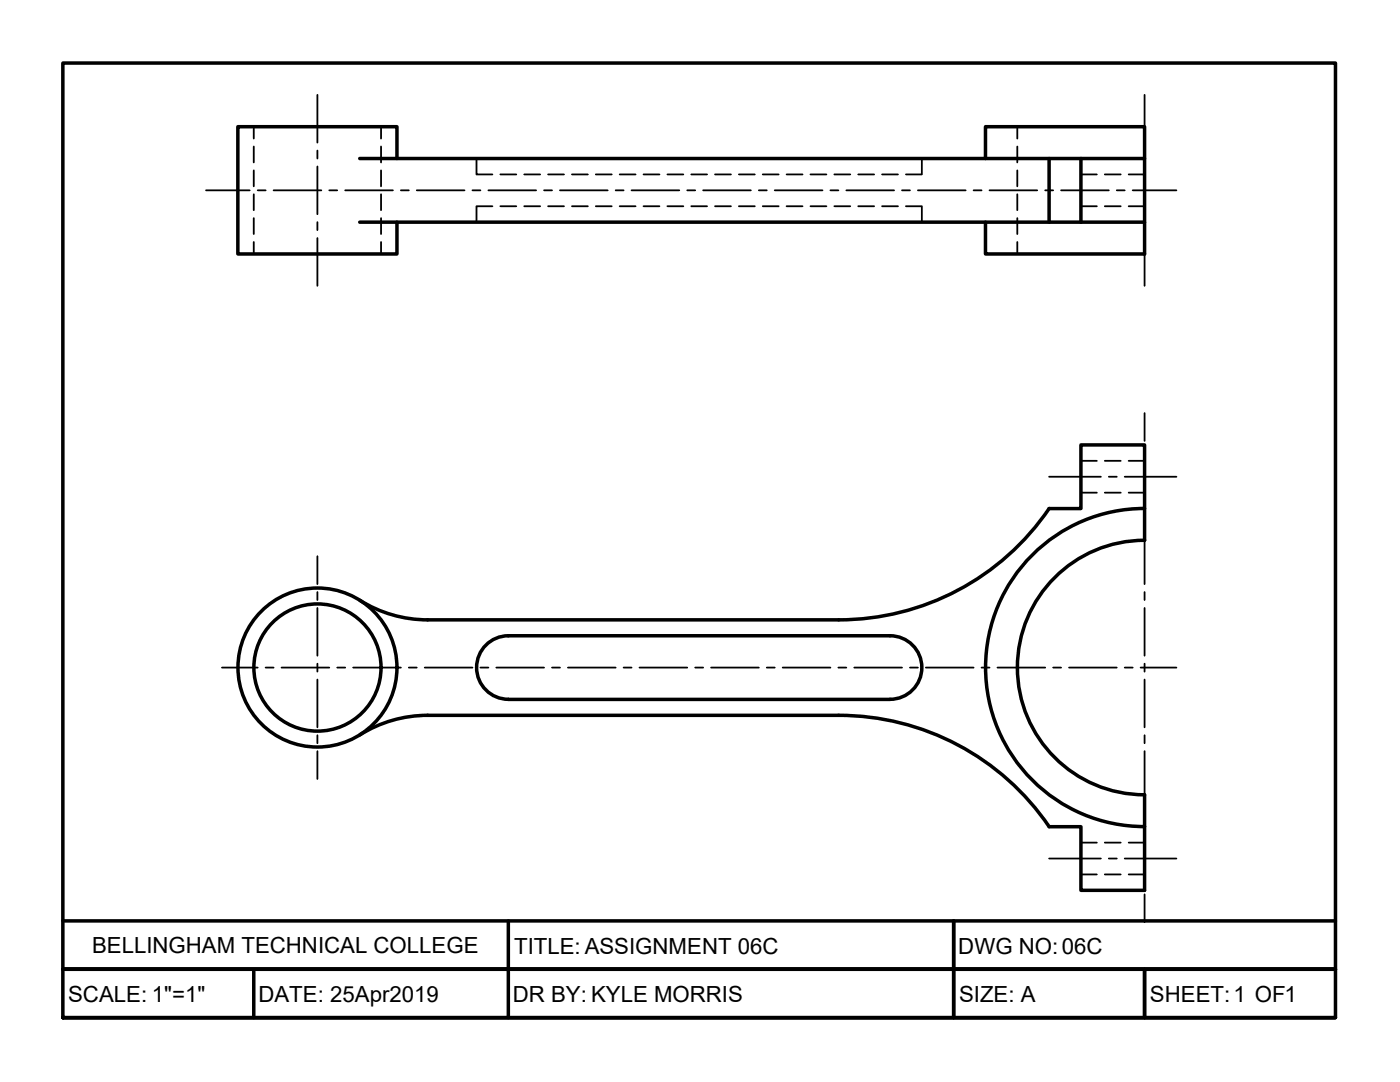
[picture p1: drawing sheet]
<svg xmlns="http://www.w3.org/2000/svg" width="279mm" height="216mm" viewBox="0 0 279 216" stroke-linecap="round" stroke-linejoin="round" font-family="sans-serif">
<!-- layer: TitleBox -->
<path d="M12.5 183.8h254M50.6 193.4v9.7M101.4 183.8v19.3M190.3 183.8v19.3zM228.4 193.4v9.7M266.5 193.4h-254h254M12.5 203.1v-190.5h254v190.5h-254h254" fill="none" stroke="#000" stroke-width=".7"/>
<!-- layer: Object -->
<g fill="none" stroke="#000" stroke-width=".7">
<path d="M71.8 31.6h156.6M79.2 31.6v-6.3h-31.7v25.4h31.7v-6.4M196.7 31.6v-6.3h31.7v25.4h-31.7v-6.4M209.4 31.6v12.7M215.7 31.6v12.7M71.8 44.3h156.6M71.8 119.8a25.4 25.4 0 0 0 13.5 3.9M209.4 101.5h6.3v-12.7h12.7v19a25.4 25.4 0 0 0-25.4 25.4 25.4 25.4 0 0 0 25.4 25.4v19.1h-12.7v-12.7h-6.3M209.4 101.5a50.8 50.8 0 0 1-42 22.2h-82.1M228.4 101.5a31.7 31.7 0 0 0-31.7 31.7 31.7 31.7 0 0 0 31.7 31.7M97 128.7a6.3 6.3 0 0 1 4.4-1.8h76.2a6.3 6.3 0 0 1 6.4 6.3 6.3 6.3 0 0 1-6.4 6.3h-76.1a6.3 6.3 0 0 1-5.9-3.9 6.3 6.3 0 0 1 1.4-6.9zM85.3 142.7h82.1a50.8 50.8 0 0 1 42 22.3"/>
<path d="M85.3 142.7a25.4 25.4 0 0 0-13.5 3.9"/>
<circle cx="63.4" cy="133.2" r="15.9"/>
<circle cx="63.4" cy="133.2" r="12.7"/>
</g>
<!-- layer: Center -->
<g fill="none" stroke="#000" stroke-width=".36">
<path d="M63.3 18.9v9.6M228.4 18.9v9.6M41.1 38h8.7M51.4 38h1.6M54.6 38h9.5M63.3 30v1.6M63.3 33.2v9.5M65.7 38h1.6M68.9 38h9.5M80 38h1.6M83.2 38h9.5M94.3 38h1.6"/>
<path d="M97.5 38h9.5M108.6 38h1.6M111.8 38h9.5M122.9 38h1.6M126 38h9.6M137.2 38h1.5M140.3 38h9.6M151.4 38h1.6M154.6 38h9.5M165.7 38h1.6M168.9 38h9.5M180 38h1.6"/>
<path d="M183.2 38h9.5M194.3 38h1.6M197.5 38h9.5M208.6 38h1.6M211.8 38h9.5M222.9 38h1.6M226.1 38h8.7M228.4 30v1.6M228.4 33.2v9.5M63.3 44.3v1.6M63.3 47.5v9.5M228.4 44.3v1.6"/>
<path d="M228.4 47.5v9.5M209.4 95.1h10.3M221.3 95.1h1.6M224.5 95.1h10.3M228.4 82.4v5.6M228.4 89.6v1.6M228.4 92.7v9.6M63.3 111v5.6M63.3 118.1v1.6M228.4 103.9v1.5M228.4 107v9.6M228.4 118.1v1.6"/>
<path d="M44.3 133.2h7.1M53 133.2h1.6M56.2 133.2h9.5M63.3 121.3v9.5M63.3 132.4v1.6M63.3 135.6v9.5M67.3 133.2h1.6M70.5 133.2h9.5M81.6 133.2h1.6M84.8 133.2h9.5M95.9 133.2h1.6M99.1 133.2h9.5"/>
<path d="M110.2 133.2h1.6M113.3 133.2h9.6M124.5 133.2h1.5M127.6 133.2h9.6M138.7 133.2h1.6M141.9 133.2h9.5M153 133.2h1.6M156.2 133.2h9.5M167.3 133.2h1.6M170.5 133.2h9.5M181.6 133.2h1.6M184.8 133.2h9.5"/>
<path d="M195.9 133.2h1.6M199.1 133.2h9.5M210.2 133.2h1.6M213.4 133.2h9.5M224.5 133.2h1.6M227.6 133.2h7.2M228.4 121.3v9.5M228.4 132.4v1.6M228.4 135.6v9.5M63.3 146.7v1.6M63.3 149.9v5.5M228.4 146.7v1.6"/>
<path d="M228.4 149.9v9.5M209.4 171.3h10.3M221.3 171.3h1.6M224.5 171.3h10.3M228.4 161v1.6M228.4 164.2v9.5M228.4 175.3v1.6M228.4 178.5v5.5"/>
</g>
<!-- layer: Hidden -->
<g fill="none" stroke="#000" stroke-width=".36">
<path d="M50.6 25.3v2.4M50.6 29.2v3.2M50.6 34v3.2M50.6 38.8v3.1M76 25.3v2.4M76 29.2v3.2M76 34v3.2M76 38.8v3.1M95.1 31.6v3.2h3.2M99.9 34.8h3.1M104.6 34.8h3.2M109.4 34.8h3.2"/>
<path d="M114.1 34.8h3.2M118.9 34.8h3.2M123.7 34.8h3.1M128.4 34.8h3.2M133.2 34.8h3.2M138 34.8h3.1M142.7 34.8h3.2M147.5 34.8h3.1M152.2 34.8h3.2M157 34.8h3.2M161.7 34.8h3.2M166.5 34.8h3.2"/>
<path d="M171.3 34.8h3.1M176 34.8h3.2M184 31.6v3.2h-3.2M203 25.3v2.4M203 29.2v3.2M203 34v3.2M203 38.8v3.1M215.7 34.8h3.2M220.5 34.8h3.2M225.2 34.8h3.2M50.6 43.5v3.2M50.6 48.3v2.4"/>
<path d="M76 43.5v3.2M76 48.3v2.4M98.3 41.2h-3.2v3.1M99.9 41.2h3.1M104.6 41.2h3.2M109.4 41.2h3.2M114.1 41.2h3.2M118.9 41.2h3.2M123.7 41.2h3.1M128.4 41.2h3.2M133.2 41.2h3.2M138 41.2h3.1"/>
<path d="M142.7 41.2h3.2M147.5 41.2h3.1M152.2 41.2h3.2M157 41.2h3.2M161.7 41.2h3.2M166.5 41.2h3.2M171.3 41.2h3.1M176 41.2h3.2M180.8 41.2h3.2v3.1M203 43.5v3.2M203 48.3v2.4M215.7 41.2h3.2"/>
<path d="M220.5 41.2h3.2M225.2 41.2h3.2M215.7 98.3h3.2M215.7 92h3.2M220.5 98.3h3.2M220.5 92h3.2M225.2 98.3h3.2M225.2 92h3.2M215.7 168.1h3.2M215.7 174.5h3.2M220.5 168.1h3.2M220.5 174.5h3.2"/>
<path d="M225.2 168.1h3.2M225.2 174.5h3.2"/>
</g>
<g font-size="4.4">
<text x="18.4" y="190.2">BELLINGHAM TECHNICAL COLLEGE</text>
<text x="102.6" y="190.4">TITLE: ASSIGNMENT 06C</text>
<text x="191.3" y="190.3">DWG NO:06C</text>
<text x="13.6" y="200">SCALE: 1&quot;=1&quot;</text>
<text x="51.6" y="200">DATE: 25Apr2019</text>
<text x="102.4" y="200">DR BY: KYLE MORRIS</text>
<text x="191.4" y="200">SIZE: A</text>
<text x="229.5" y="200">SHEET:1 OF1</text>
</g>
</svg>
